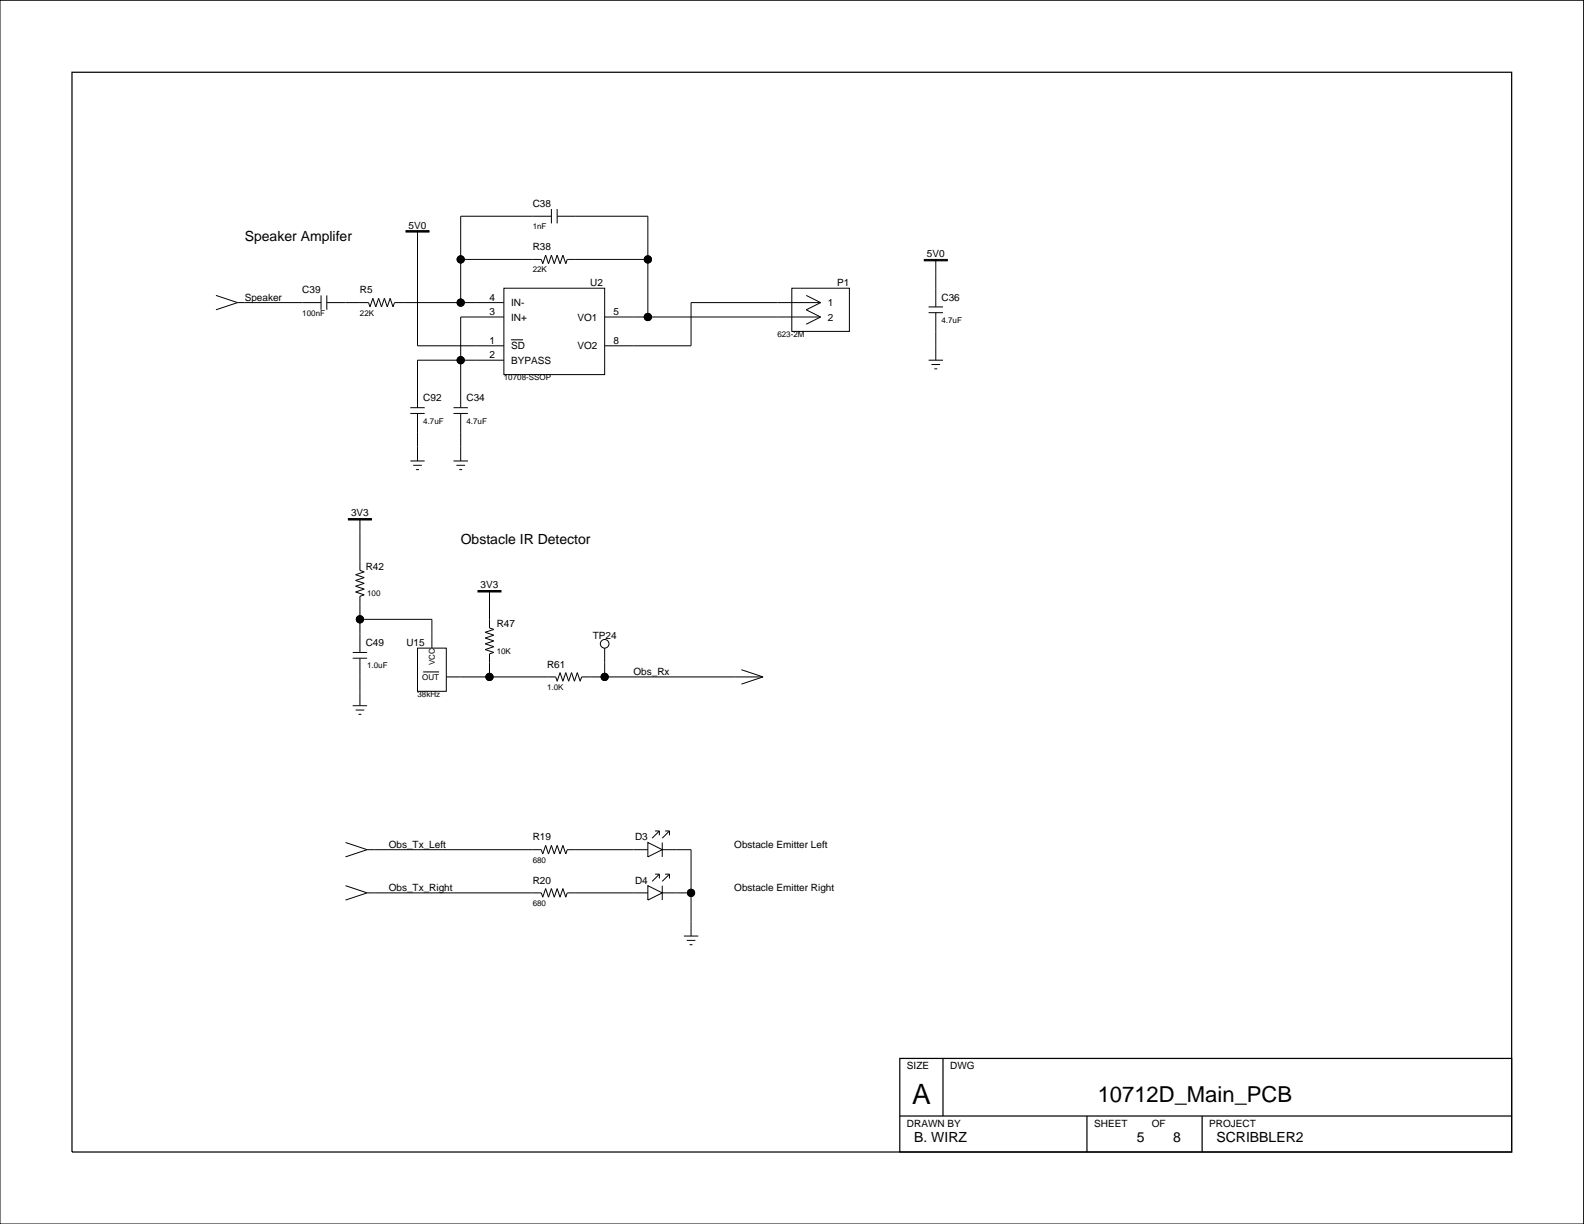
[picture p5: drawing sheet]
<svg xmlns="http://www.w3.org/2000/svg" width="279mm" height="216mm" viewBox="0 0 279 216" stroke-linecap="round" stroke-linejoin="round" font-family="sans-serif">
<g fill="none" stroke="#000" stroke-width=".18">
<path d="M0 0h279.3v215.9h-279.3zM97.3 38.1h-16v15.3M97.3 36.9v2.5M98.3 38.1h16v17.8M98.3 36.9v2.5M38.1 52.1l3.8 1.3M41.9 53.4h14.7M41.9 53.4l-3.8 1.2M56.6 52.1v2.5M57.6 53.4h7.4l.3 .7 .5-1.5 .5 1.5 .5-1.5 .5 1.5 .5-1.5 .5 1.5 .5-1.5 .5 1.5 .3-.7h19.3M57.6 52.1v2.5M73.6 40.7v20.3h15.3"/>
<path d="M81.3 45.8h14.2l.2 .7 .5-1.5 .6 1.5 .5-1.5 .5 1.5 .5-1.5 .5 1.5 .5-1.5 .5 1.5 .3-.7h14.2M88.9 50.8h17.8v15.3h-17.8zM88.9 55.9h-7.6v16M90.1 59.9h2.2M106.7 55.9h38M139.7 50.8h10.1v7.7h-10.1zM142.2 52.1l2.5 1.3M144.7 53.4h-22.8v7.6h-15.2M144.7 53.4l-2.5 1.2 2.5 1.3M144.7 55.9l-2.5 1.3M163.8 55.2h2.5M163.8 54.1h2.5"/>
<path d="M165.1 45.8v8.3M165.1 55.2v8.3M72.4 72.9h2.5M72.4 71.9h2.5M73.6 72.9v8.4M80 72.9h2.5M80 71.9h2.5M81.3 72.9v8.4M88.9 63.5h-15.3v8.4M163.8 63.5h2.5M164.3 64.3h1.5M164.8 65.1h.5"/>
<path d="M63.5 91.5v9.1l.7 .3-1.5 .5 1.5 .5-1.5 .5 1.5 .5-1.5 .5 1.5 .5-1.5 .5 1.5 .5-.7 .3v9.9M72.4 81.3h2.5M72.9 82.1h1.5M73.4 82.8h.5M80 81.3h2.5M80.5 82.1h1.5M81 82.8h.5M62.2 116.1h2.6M62.2 115.1h2.6M63.5 109.2h12.7v5.1M63.5 116.1v8.4M73.6 114.3h5.1v7.6h-5.1z"/>
<path d="M74.6 118.5h2.9M78.7 119.4h19.3l.3 .8 .5-1.6 .5 1.6 .5-1.6 .5 1.6 .5-1.6 .5 1.6 .5-1.6 .5 1.6 .3-.8h32M86.3 104.2v6.6l.8 .2-1.5 .5 1.5 .5-1.5 .5 1.5 .6-1.5 .5 1.5 .5-1.5 .5 1.5 .5-.8 .2v4.1M106.7 114.3v5.1M130.8 118.1l3.8 1.3M134.6 119.4l-3.8 1.3M62.2 124.5h2.6M62.7 125.2h1.5M63.2 126h.5M60.9 156.2l3.9 1.3M60.9 148.6l3.9 1.3M64.8 157.5h30.7l.2 .8 .5-1.6 .6 1.6 .5-1.6 .5 1.6 .5-1.6 .5 1.6 .5-1.6 .5 1.6 .3-.8h14.2"/>
<path d="M64.8 157.5l-3.9 1.3M64.8 149.9h30.7l.2 .7 .5-1.5 .6 1.5 .5-1.5 .5 1.5 .5-1.5 .5 1.5 .5-1.5 .5 1.5 .3-.7h14.2M64.8 149.9l-3.9 1.2M114.3 148.6l2.5 1.3-2.5 1.2zM114.3 156.2l2.5 1.3-2.5 1.3zM115.5 146.6h.8M115.5 154.2h.8M116.3 146.6v.7M116.3 154.2v.8M116.3 146.6l-1.3 1.2M116.3 154.2l-1.3 1.3M116.8 157.5h5.1"/>
<path d="M116.8 149.9h5.1v15.2M116.8 148.6v2.5M116.8 156.2v2.6M117.3 146.6h.8M117.3 154.2h.8M118.1 146.6v.7M118.1 154.2v.8M118.1 146.6l-1.3 1.2M118.1 154.2l-1.3 1.3M120.6 165.1h2.6M121.1 165.9h1.6M121.6 166.6h.5"/>
<circle cx="81.3" cy="53.4" r=".63"/>
<circle cx="81.3" cy="45.8" r=".63"/>
<circle cx="114.3" cy="45.8" r=".63"/>
<circle cx="114.3" cy="55.9" r=".63"/>
<circle cx="81.3" cy="63.5" r=".63"/>
<circle cx="63.5" cy="109.2" r=".63"/>
<circle cx="86.3" cy="119.4" r=".63"/>
<circle cx="106.7" cy="119.4" r=".63"/>
<circle cx="106.7" cy="113.6" r=".76"/>
<circle cx="121.9" cy="157.5" r=".63"/>
</g>
<path d="M12.7 12.7h253.9v190.5h-253.9zM158.7 186.7h107.9v16.5h-107.9zM158.7 196.9h107.9M166.3 186.7v10.2M191.7 196.9v6.3M212 196.9v6.3" fill="none" stroke="#000" stroke-width=".22"/>
<g fill="#000" stroke="#000" stroke-width=".18">
<path d="M71.6 40.7h4.1v.2h-4.1z" fill-rule="evenodd"/>
<path d="M163 45.8h4.1v.2h-4.1z" fill-rule="evenodd"/>
<path d="M61.5 91.5h4v.2h-4z" fill-rule="evenodd"/>
<path d="M84.3 104.2h4.1v.2h-4.1z" fill-rule="evenodd"/>
<circle cx="81.3" cy="53.4" r=".63"/>
<circle cx="81.3" cy="45.8" r=".63"/>
<circle cx="114.3" cy="45.8" r=".63"/>
<circle cx="114.3" cy="55.9" r=".63"/>
<circle cx="81.3" cy="63.5" r=".63"/>
<circle cx="63.5" cy="109.2" r=".63"/>
<circle cx="86.3" cy="119.4" r=".63"/>
<circle cx="106.7" cy="119.4" r=".63"/>
<circle cx="121.9" cy="157.5" r=".63"/>
</g>
<text font-size="4.9" x="160.9" y="194.8">A</text>
<text font-size="3.9" x="193.6" y="194.4">10712D_Main_PCB</text>
<g font-size="2.5">
<text x="43.2" y="42.5">Speaker Amplifer</text>
<text x="81.3" y="96">Obstacle IR Detector</text>
<text x="161.3" y="201.4">B. WIRZ</text>
<text x="200.5" y="201.4">5</text>
<text x="207" y="201.4">8</text>
<text x="214.6" y="201.4">SCRIBBLER2</text>
</g>
<g font-size="1.8">
<text x="72.1" y="40.3">5V0</text>
<text x="94" y="36.5">C38</text>
<text x="94" y="44.1">R38</text>
<text x="163.5" y="45.4">5V0</text>
<text x="43.2" y="53">Speaker</text>
<text x="53.3" y="51.7">C39</text>
<text x="63.5" y="51.7">R5</text>
<text x="86.3" y="53">4</text>
<text x="104.1" y="50.5">U2</text>
<text x="147.7" y="50.5">P1</text>
<text x="166.1" y="53">C36</text>
<text x="86.3" y="55.6">3</text>
<text x="90.1" y="56.5">IN+</text>
<text x="90.1" y="54">IN-</text>
<text x="101.9" y="56.5">VO1</text>
<text x="108.2" y="55.6">5</text>
<text x="146" y="56.5">2</text>
<text x="146" y="54">1</text>
<text x="86.3" y="60.6">1</text>
<text x="86.3" y="63.2">2</text>
<text x="90.1" y="64.2">BYPASS</text>
<text x="90.1" y="61.6">SD</text>
<text x="101.9" y="61.6">VO2</text>
<text x="108.2" y="60.6">8</text>
<text x="74.7" y="70.8">C92</text>
<text x="82.3" y="70.8">C34</text>
<text x="61.9" y="91.1">3V3</text>
<text x="64.5" y="100.6">R42</text>
<text x="84.8" y="103.8">3V3</text>
<text x="64.5" y="114">C49</text>
<text x="71.7" y="114">U15</text>
<text x="87.6" y="110.5">R47</text>
<text x="104.5" y="112.7">TP24</text>
<text x="96.5" y="117.8">R61</text>
<text x="111.7" y="119">Obs_Rx</text>
<text x="68.6" y="149.5">Obs_Tx_Left</text>
<text x="94" y="148.2">R19</text>
<text x="112" y="148.2">D3</text>
<text x="129.5" y="149.5">Obstacle Emitter Left</text>
<text x="94" y="155.9">R20</text>
<text x="112" y="155.9">D4</text>
<text x="68.6" y="157.1">Obs_Tx_Right</text>
<text x="129.5" y="157.1">Obstacle Emitter Right</text>
<text x="160" y="188.6">SIZE</text>
<text x="167.6" y="188.6">DWG</text>
<text x="160" y="198.8">DRAWN BY</text>
<text x="193" y="198.8">SHEET</text>
<text x="203.2" y="198.8">OF</text>
<text x="213.3" y="198.8">PROJECT</text>
</g>
<g font-size="1.4">
<text x="94" y="40.4">1nF</text>
<text x="94" y="48">22K</text>
<text x="53.3" y="55.7">100nF</text>
<text x="63.5" y="55.7">22K</text>
<text x="137.1" y="59.5">623-2M</text>
<text x="166.1" y="56.9">4.7uF</text>
<text x="88.9" y="67.1">10708-SSOP</text>
<text x="74.7" y="74.7">4.7uF</text>
<text x="82.3" y="74.7">4.7uF</text>
<text x="64.8" y="105.2">100</text>
<text x="64.8" y="117.9">1.0uF</text>
<text x="74.5" y="119.9">OUT</text>
<text x="76.7" y="117.3" transform="rotate(-90 76.7 117.3)">VCC</text>
<text x="87.6" y="115.3">10K</text>
<text x="73.6" y="123">38kHz</text>
<text x="96.5" y="121.7">1.0K</text>
<text x="94" y="152.2">680</text>
<text x="94" y="159.8">680</text>
</g>
</svg>
